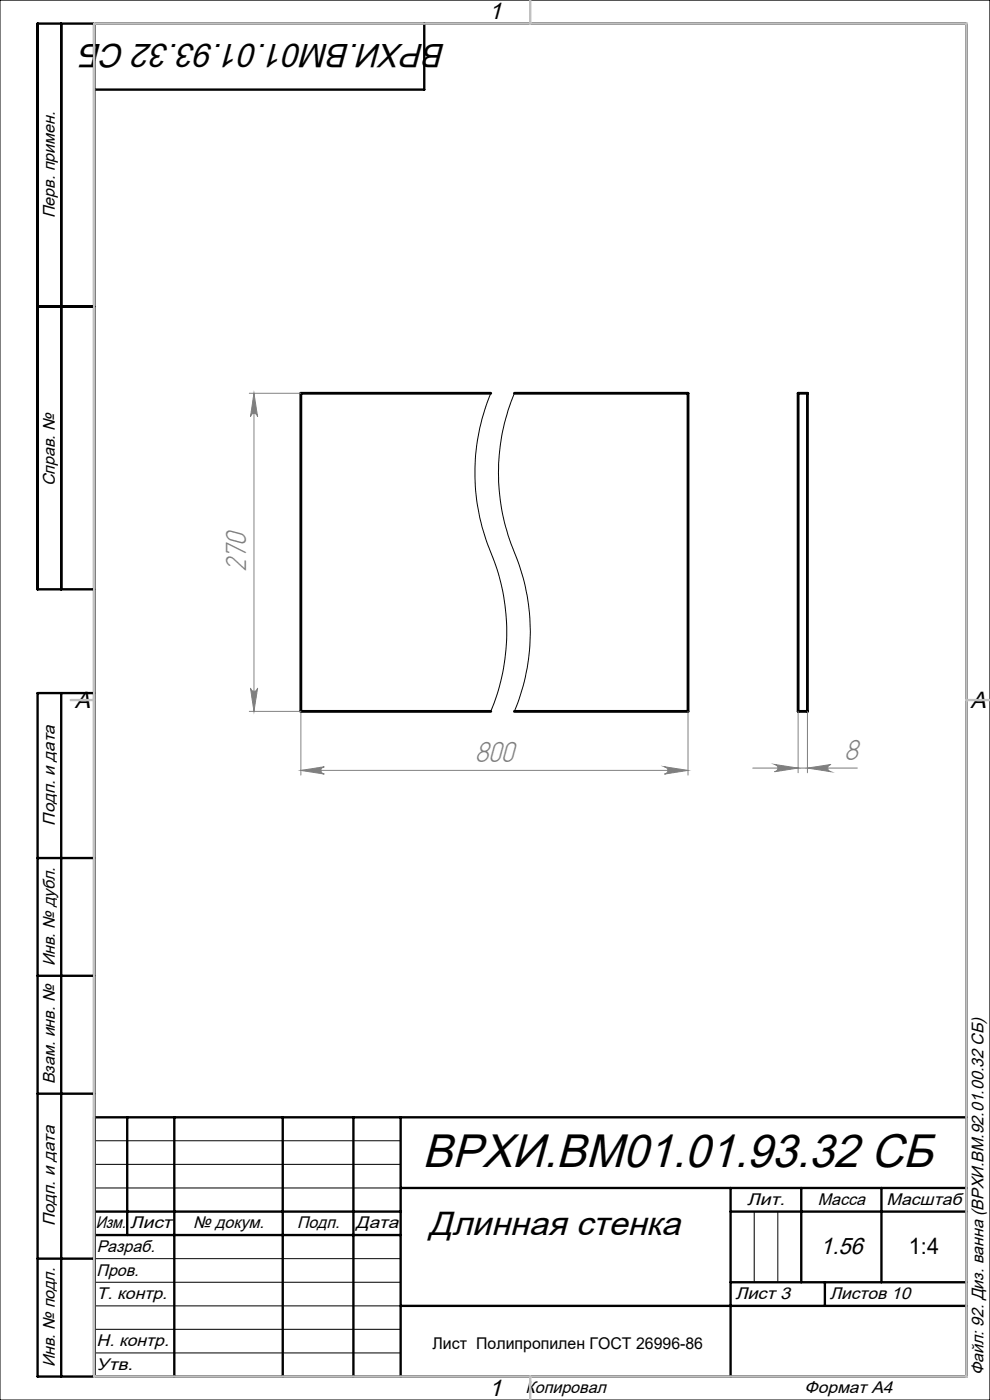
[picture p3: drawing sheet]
<svg xmlns="http://www.w3.org/2000/svg" width="210mm" height="297mm" viewBox="0 0 210 297" stroke-linecap="round" stroke-linejoin="round" font-family="sans-serif">
<path d="M104.1 83.4h-40.3v67.5h40.3M109.1 83.4h36.8v67.5h-36.8M169.3 83.4h2v67.5h-2z" fill="none" stroke="#000" stroke-width=".6"/>
<g fill="none" stroke="#000" stroke-width=".21">
<path d="M0 0h210v297h-210zM104.1 83.4a44.5 44.5 0 0 0 .7 35.6 43.5 43.5 0 0 1-.7 31.9M109.1 83.4a44.5 44.5 0 0 0 .7 35.6 44 44 0 0 1-.7 31.9M20 242h65M20 247h65M20 252h65M160 257v15M165 257v15M20 267h65M20 272h65M20 277h65M20 282h65"/>
<path d="M20 287h65"/>
</g>
<g fill="none" stroke="#808080" stroke-width=".21">
<path d="M52.9 83.4h10.9M53.9 83.4l.7 5a.76 .76 0 0 0-.7-.7 .76 .76 0 0 0-.8 .7zM53.9 83.4v67.5M52.9 150.9l10.9 .1v13.4M53.1 145.9a.76 .76 0 0 0 .8 .8 .76 .76 0 0 0 .7-.8l-.7 5zM145.9 151v13.4M169.3 151v12.9M171.3 151v12.9M63.8 163.4h82.1M63.8 163.4l5-.7a.78 .78 0 0 0-.7 .7 .78 .78 0 0 0 .7 .8zM140.9 162.7l5 .7-5 .8a.78 .78 0 0 0 .8-.8 .78 .78 0 0 0-.8-.7zM159.7 162.9h22.2"/>
<path d="M164.3 162.2l5 .7-5 .8a.78 .78 0 0 0 .7-.8 .78 .78 0 0 0-.7-.7zM171.3 162.9l5-.7a.78 .78 0 0 0-.7 .7 .78 .78 0 0 0 .7 .8z"/>
</g>
<g fill="none" stroke="#000" stroke-width=".5">
<path d="M13 5v120M20 5v287M90 5v14h-70M8 65h12M20 125h-12v-120h197v287h-197v-145h12M13 147v145M8 182h12M8 207h12M8 232h12M20 237h185M27 237v25M37 237v55"/>
<path d="M60 237v55M75 237v55M85 237v55M20 257h65M85 252h120M155 252v40M155 257h50M170 252v20M187 252v20M8 267h12M20 262h65M85 277h120"/>
<path d="M155 272h50M175 272v5"/>
</g>
<path d="M20 5h185v287h-185zM112.5 0v5M15 148.5h5M205 148.5h5M112.5 292v5" fill="none" stroke="#c0c0c0" stroke-width=".5"/>
<g fill="#808080">
<path d="M63.8 163.4l5-.7a.78 .78 0 0 0-.7 .7 .78 .78 0 0 0 .7 .8zM140.9 162.7l5 .7-5 .8a.78 .78 0 0 0 .8-.8 .78 .78 0 0 0-.8-.7zM164.3 162.2l5 .7-5 .8a.78 .78 0 0 0 .7-.8 .78 .78 0 0 0-.7-.7zM171.3 162.9l5-.7a.78 .78 0 0 0-.7 .7 .78 .78 0 0 0 .7 .8z"/>
<path d="M53.9 83.4l.7 5a.76 .76 0 0 0-.7-.7 .76 .76 0 0 0-.8 .7zM53.1 145.9a.76 .76 0 0 0 .8 .8 .76 .76 0 0 0 .7-.8l-.7 5z"/>
</g>
<text font-size="10" x="89.6" y="247.6">ВРХИ.ВМ01.01.93.32 СБ</text>
<g font-size="7.1">
<text x="94.5" y="9.3" transform="rotate(-180 94.5 9.3)">ВРХИ.ВМ01.01.93.32 СБ</text>
<text x="91" y="261.9">Длинная стенка</text>
</g>
<g font-size="6.9" fill="#808080">
<text x="52.2" y="121.2" transform="rotate(-90 52.2 121.2)">270</text>
<text x="100.8" y="161.8">800</text>
<text x="179.1" y="161.3">8</text>
</g>
<g font-size="5">
<text x="103.7" y="4.1">1</text>
<text x="15.9" y="150.1">A</text>
<text x="205.9" y="150.1">A</text>
<text x="174" y="266">1.56</text>
<text x="103.7" y="296.1">1</text>
</g>
<text font-size="4.8" x="192.8" y="266">1:4</text>
<g font-size="3.6">
<text x="11.6" y="46.3" transform="rotate(-90 11.6 46.3)">Перв. примен.</text>
<text x="11.6" y="103.2" transform="rotate(-90 11.6 103.2)">Справ. №</text>
<text x="11.6" y="175.1" transform="rotate(-90 11.6 175.1)">Подп. и дата</text>
<text x="11.6" y="205" transform="rotate(-90 11.6 205)">Инв. № дубл.</text>
<text x="11.6" y="230" transform="rotate(-90 11.6 230)">Взам. инв. №</text>
<text x="158.5" y="255.6">Лит.</text>
<text x="173.5" y="255.6">Масса</text>
<text x="188.1" y="255.6">Масштаб</text>
<text x="11.6" y="260.1" transform="rotate(-90 11.6 260.1)">Подп. и дата</text>
<text x="20.3" y="260.6">Изм.</text>
<text x="27.6" y="260.6">Лист</text>
<text x="41" y="260.6">№ докум.</text>
<text x="63" y="260.6">Подп.</text>
<text x="75.5" y="260.6">Дата</text>
<text x="20.5" y="265.6">Разраб.</text>
<text x="20.5" y="275.6">Т. контр.</text>
<text x="20.5" y="270.6">Пров.</text>
<text x="156" y="275.6">Лист 3</text>
<text x="176" y="275.6">Листов 10</text>
<text x="20.5" y="285.6">Н. контр.</text>
<text x="11.6" y="290" transform="rotate(-90 11.6 290)">Инв. № подл.</text>
<text x="20.5" y="290.6">Утв.</text>
<text x="208.6" y="291.8" transform="rotate(-90 208.6 291.8)">Файл: 92. Диз. ванна (ВРХИ.ВМ.92.01.00.32 СБ)</text>
<text x="111.5" y="295.6">Копировал</text>
<text x="170.7" y="295.6">Формат А4</text>
</g>
<text font-size="3.4" x="91.7" y="286.1">Лист Полипропилен ГОСТ 26996-86</text>
</svg>
